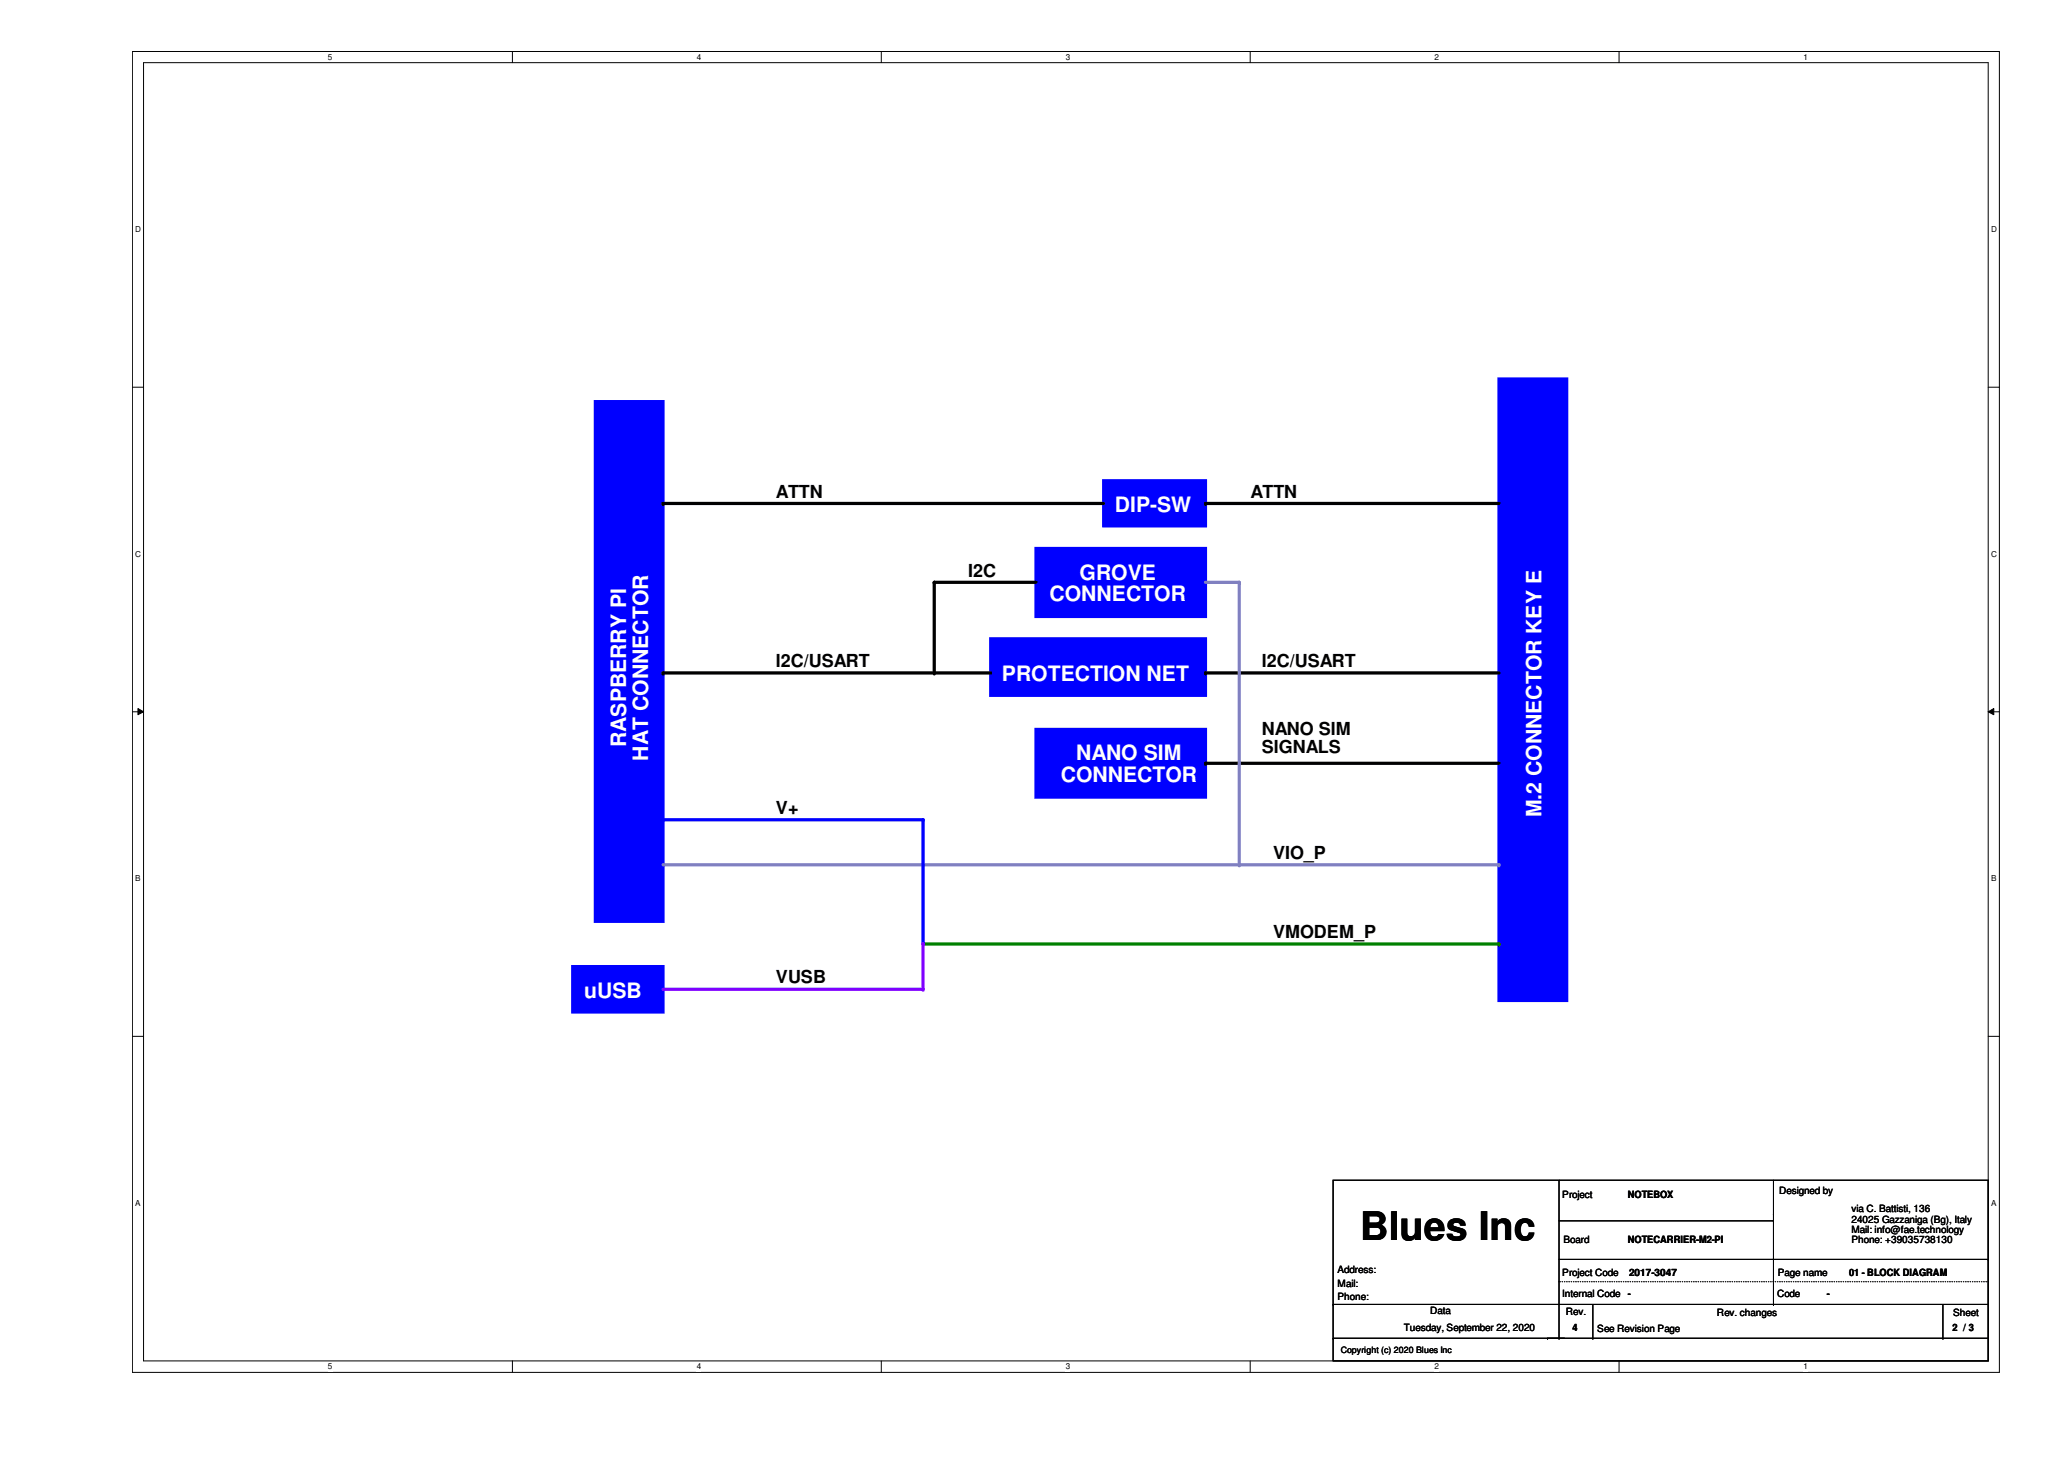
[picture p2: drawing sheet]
<svg xmlns="http://www.w3.org/2000/svg" width="297mm" height="210mm" viewBox="0 0 297 210" stroke-linecap="round" stroke-linejoin="round" font-family="sans-serif">
<path d="M19.1 7.4h268.6v190h-268.6zM20.7 9h265.4v186.8h-265.4z" fill="none" stroke="#000" stroke-width=".14"/>
<g fill="#fff">
<path d="M47.2 7.6h.6v1.3h-.6z"/>
<path d="M47.2 196h.6v1.3h-.6z"/>
</g>
<path d="M73.7 7.4v1.6M73.7 195.8v1.6" fill="none" stroke="#000" stroke-width=".14"/>
<g fill="#fff">
<path d="M100.3 7.6h.6v1.3h-.6z"/>
<path d="M100.3 196h.6v1.3h-.6z"/>
</g>
<path d="M126.8 7.4v1.6M126.8 195.8v1.6" fill="none" stroke="#000" stroke-width=".14"/>
<g fill="#fff">
<path d="M153.4 7.6h.6v1.3h-.6z"/>
<path d="M153.4 196h.6v1.3h-.6z"/>
</g>
<path d="M179.9 7.4v1.6M179.9 195.8v1.6" fill="none" stroke="#000" stroke-width=".14"/>
<g fill="#fff">
<path d="M206.5 7.6h.6v1.3h-.6z"/>
<path d="M206.5 196h.6v1.3h-.6z"/>
</g>
<path d="M233 7.4v1.6M233 195.8v1.6" fill="none" stroke="#000" stroke-width=".14"/>
<g fill="#fff">
<path d="M259.5 7.6h.6v1.3h-.6z"/>
<path d="M259.5 196h.6v1.3h-.6z"/>
<path d="M19.5 32.3h.8v1.4h-.8z"/>
<path d="M286.6 32.3h.8v1.4h-.8z"/>
<path d="M19.5 79h.8v1.3h-.8z"/>
<path d="M286.6 79h.8v1.3h-.8z"/>
</g>
<path d="M19.1 55.7h1.6M286.1 55.7h1.6" fill="none" stroke="#000" stroke-width=".14"/>
<g fill="#fff">
<path d="M19.5 125.7h.7v1.3h-.7z"/>
<path d="M286.6 125.7h.7v1.3h-.7z"/>
</g>
<path d="M19.1 102.4h1.6M19.9 101.9l.8 .5-.8 .4zM286.1 102.4l.8-.5v.9zM286.1 102.4h1.6" fill="none" stroke="#000" stroke-width=".14"/>
<path d="M19.9 101.9l.8 .5-.8 .4zM286.1 102.4l.8-.5v.9z" fill="#000"/>
<g fill="#fff">
<path d="M19.5 172.4h.7v1.3h-.7z"/>
<path d="M286.6 172.4h.7v1.3h-.7z"/>
</g>
<path d="M19.1 149.1h1.6M286.1 149.1h1.6" fill="none" stroke="#000" stroke-width=".14"/>
<path d="M215.7 54.5h9.8v89.4h-9.8z" fill-rule="evenodd" fill="#00f"/>
<path d="M215.7 54.5h9.8v89.4h-9.8z" fill="none" stroke="#00f" stroke-width=".47"/>
<path d="M142.6 91.9h30.9v8.1h-30.9z" fill-rule="evenodd" fill="#00f"/>
<path d="M142.6 91.9h30.9v8.1h-30.9z" fill="none" stroke="#00f" stroke-width=".47"/>
<path d="M82.4 139.1h13v6.5h-13z" fill-rule="evenodd" fill="#00f"/>
<path d="M95.4 117.9h37.4M82.4 139.1h13v6.5h-13z" fill="none" stroke="#00f" stroke-width=".47"/>
<circle cx="95.4" cy="117.9" r=".23" fill="#00f"/>
<path d="M95.4 142.3h37.4" fill="none" stroke="#8000ff" stroke-width=".47"/>
<circle cx="132.8" cy="142.3" r=".23" fill="#8000ff"/>
<path d="M132.8 135.8h82.9" fill="none" stroke="#008000" stroke-width=".47"/>
<circle cx="215.7" cy="135.8" r=".23" fill="#008000"/>
<path d="M149.1 104.9h24.4v9.8h-24.4z" fill-rule="evenodd" fill="#00f"/>
<path d="M149.1 104.9h24.4v9.8h-24.4z" fill="none" stroke="#00f" stroke-width=".47"/>
<path d="M173.5 109.8h42.2" fill="none" stroke="#000" stroke-width=".47"/>
<circle cx="173.5" cy="109.8" r=".23" fill="#000"/>
<path d="M85.7 57.8h9.7v74.7h-9.7z" fill-rule="evenodd" fill="#00f"/>
<path d="M85.7 57.8h9.7v74.7h-9.7z" fill="none" stroke="#00f" stroke-width=".47"/>
<path d="M95.4 124.4h120.3" fill="none" stroke="#8080c0" stroke-width=".47"/>
<circle cx="215.7" cy="124.4" r=".23" fill="#8080c0"/>
<path d="M132.8 117.9v17.9" fill="none" stroke="#00f" stroke-width=".47"/>
<circle cx="132.8" cy="117.9" r=".23" fill="#00f"/>
<path d="M95.4 96.8h47.2M173.5 96.8h42.2" fill="none" stroke="#000" stroke-width=".47"/>
<g fill="#000">
<circle cx="95.4" cy="96.8" r=".23"/>
<circle cx="173.5" cy="96.8" r=".23"/>
</g>
<path d="M132.8 135.8v6.5" fill="none" stroke="#8000ff" stroke-width=".47"/>
<circle cx="132.8" cy="135.8" r=".23" fill="#8000ff"/>
<path d="M149.1 78.9h24.4v9.8h-24.4z" fill-rule="evenodd" fill="#00f"/>
<path d="M149.1 78.9h24.4v9.8h-24.4z" fill="none" stroke="#00f" stroke-width=".47"/>
<path d="M158.8 69.2h14.7v6.4h-14.7z" fill-rule="evenodd" fill="#00f"/>
<path d="M158.8 69.2h14.7v6.4h-14.7z" fill="none" stroke="#00f" stroke-width=".47"/>
<path d="M95.4 72.4h63.4M173.5 72.4h42.2M149.1 83.8h-14.6v13" fill="none" stroke="#000" stroke-width=".47"/>
<g fill="#000">
<circle cx="95.4" cy="72.4" r=".23"/>
<circle cx="173.5" cy="72.4" r=".23"/>
<circle cx="134.5" cy="96.8" r=".23"/>
<circle cx="134.5" cy="83.8" r=".23"/>
</g>
<path d="M178.4 83.8v40.6" fill="none" stroke="#8080c0" stroke-width=".47"/>
<circle cx="178.4" cy="124.4" r=".23" fill="#8080c0"/>
<path d="M173.5 83.8h4.9" fill="none" stroke="#8080c0" stroke-width=".47"/>
<circle cx="178.4" cy="83.8" r=".23" fill="#8080c0"/>
<g fill="none" stroke="#000" stroke-width=".14">
<path d="M191.9 169.8h94.2v26h-94.2zM224.4 169.8v22.7M224.4 175.6h30.8M255.2 174.7h.1M255.2 175.6h.1M255.2 169.8v17.9M191.9 192.5h.1M191.9 187.7h.1M191.9 192.5h94.2M191.9 187.7h94.2M222.7 192.5h.1M224.4 192.5h.1"/>
<path d="M224.4 181.2h61.7M229.2 192.5h.1M229.2 187.7v4.8M255.2 187.7h.1M279.6 192.5h.1M279.6 187.7v4.8M286.1 181.2h.1"/>
</g>
<path d="M224.4 184.4h61.7M286.1 184.4h.1" fill="none" stroke="#000" stroke-width=".14" stroke-dasharray="0 .3"/>
<text font-size="5.7" x="195.7" y="178.3">Blues Inc</text>
<g font-size="3" fill="#fff">
<text x="160.4" y="73.6">DIP-SW</text>
<text x="155.4" y="83.4">GROVE</text>
<text x="151" y="86.5">CONNECTOR</text>
<text x="144.2" y="98">PROTECTION NET</text>
<text x="90.1" y="107.5" transform="rotate(-90 90.1 107.5)">RASPBERRY PI</text>
<text x="93.3" y="109.4" transform="rotate(-90 93.3 109.4)">HAT CONNECTOR</text>
<text x="152.7" y="112.5">CONNECTOR</text>
<text x="154.9" y="109.4">NANO SIM</text>
<text x="221.8" y="117.6" transform="rotate(-90 221.8 117.6)">M.2 CONNECTOR KEY E</text>
<text x="84.1" y="143.5">uUSB</text>
</g>
<g font-size="2.6">
<text x="111.7" y="71.6">ATTN</text>
<text x="180" y="71.6">ATTN</text>
<text x="139.3" y="83">I2C</text>
<text x="111.7" y="96">I2C/USART</text>
<text x="181.6" y="96">I2C/USART</text>
<text x="181.6" y="105.7">NANO SIM</text>
<text x="181.6" y="108.4">SIGNALS</text>
<text x="111.7" y="117.1">V+</text>
<text x="183.2" y="123.6">VIO_P</text>
<text x="183.2" y="135">VMODEM_P</text>
<text x="111.7" y="141.5">VUSB</text>
</g>
<g font-size="1.4">
<text x="224.8" y="172.4">Project</text>
<text x="234.3" y="172.4">NOTEBOX</text>
<text x="256" y="171.8">Designed by</text>
<text x="225" y="178.8">Board</text>
<text x="234.3" y="178.8">NOTECARRIER-M2-PI</text>
<text x="266.4" y="174.4">via C. Battisti, 136</text>
<text x="266.4" y="175.9">24025 Gazzaniga (Bg), Italy</text>
<text x="266.4" y="177.4">Mail: info@fae.technology</text>
<text x="266.4" y="178.9">Phone: +39035738130</text>
<text x="192.5" y="183.2">Address:</text>
<text x="192.5" y="185.1">Mail:</text>
<text x="224.8" y="183.5">Project Code</text>
<text x="234.4" y="183.5">2017-3047</text>
<text x="255.9" y="183.5">Page name</text>
<text x="266.1" y="183.5">01 - BLOCK DIAGRAM</text>
<text x="192.5" y="187.1">Phone:</text>
<text x="202" y="191.5">Tuesday, September 22, 2020</text>
<text x="205.8" y="189">Data</text>
<text x="224.8" y="186.6">Internal Code</text>
<text x="225.3" y="189.2">Rev.</text>
<text x="226.3" y="191.5">4</text>
<text x="229.9" y="191.6">See Revision Page</text>
<text x="234.3" y="186.6">-</text>
<text x="247.1" y="189.4">Rev. changes</text>
<text x="255.7" y="186.6">Code</text>
<text x="262.9" y="186.6">-</text>
<text x="281" y="191.5">2 /// 3</text>
<text x="281" y="191.5">2</text>
<text x="281.1" y="189.4">Sheet</text>
<text x="283.3" y="191.5">3</text>
</g>
<text font-size="1.3" x="193" y="194.7">Copyright (c) 2020 Blues Inc</text>
<g font-size="1.2">
<text x="47.2" y="8.6">5</text>
<text x="100.3" y="8.6">4</text>
<text x="153.4" y="8.6">3</text>
<text x="206.5" y="8.6">2</text>
<text x="259.5" y="8.6">1</text>
<text x="19.5" y="33.4">D</text>
<text x="286.6" y="33.4">D</text>
<text x="19.5" y="80.1">C</text>
<text x="286.6" y="80.1">C</text>
<text x="19.5" y="126.8">B</text>
<text x="286.6" y="126.8">B</text>
<text x="19.5" y="173.5">A</text>
<text x="286.6" y="173.5">A</text>
<text x="47.2" y="197">5</text>
<text x="100.3" y="197">4</text>
<text x="153.4" y="197">3</text>
<text x="206.5" y="197">2</text>
<text x="259.5" y="197">1</text>
</g>
</svg>
